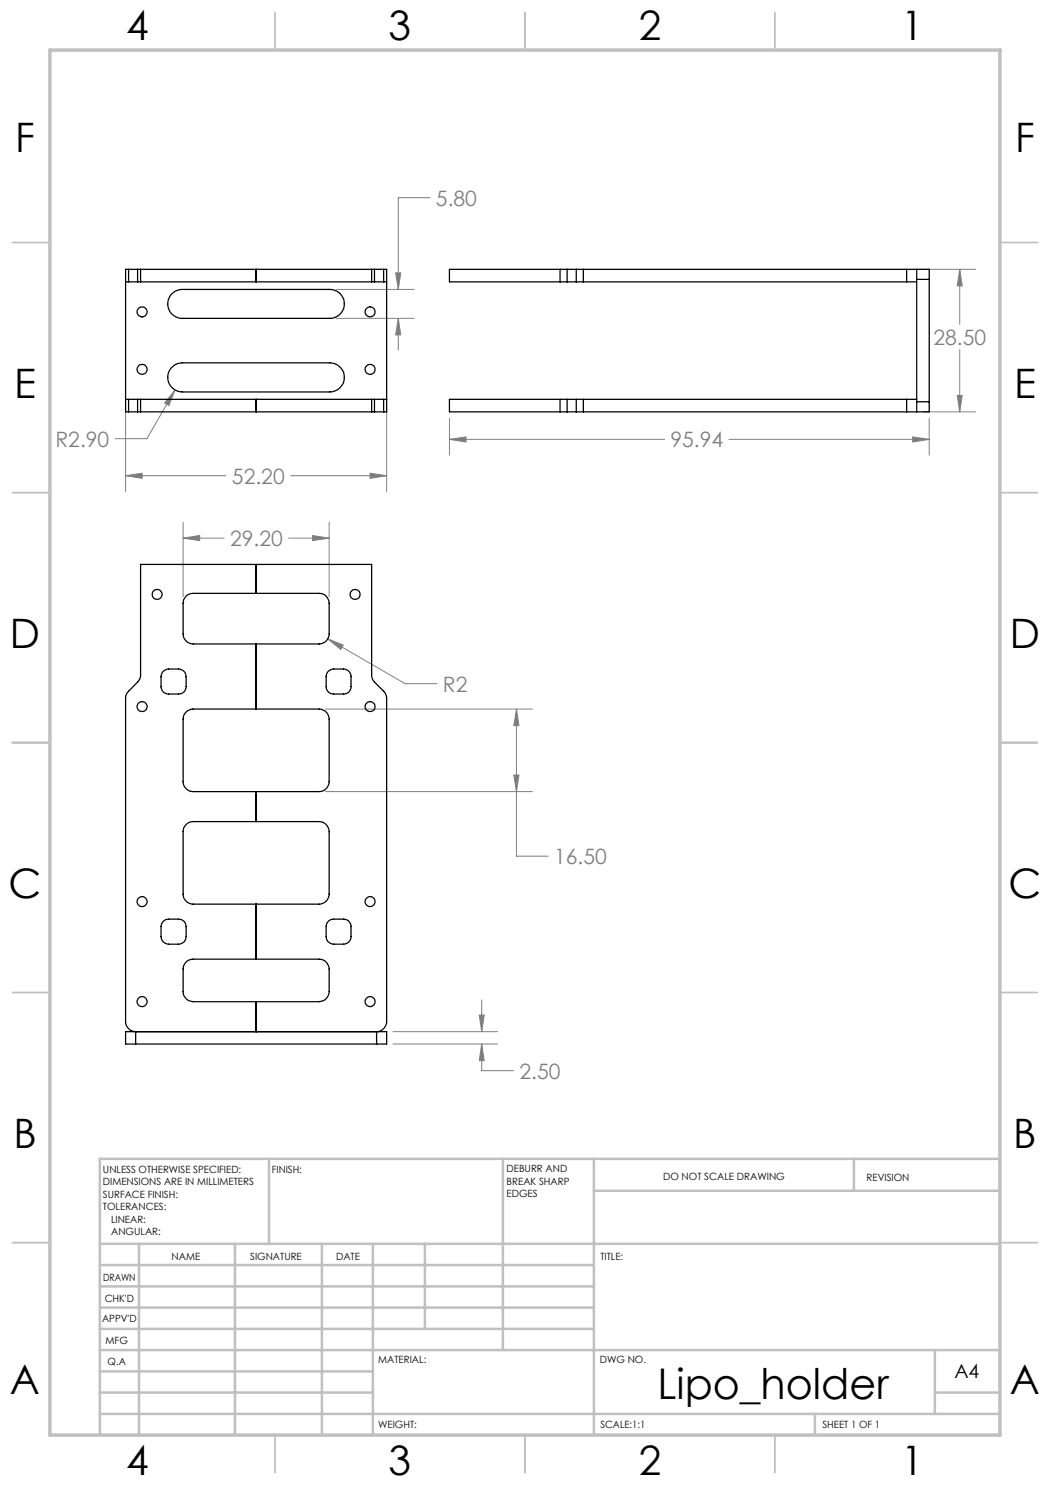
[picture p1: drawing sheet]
<svg xmlns="http://www.w3.org/2000/svg" width="210mm" height="297mm" viewBox="0 0 210 297" stroke-linecap="round" stroke-linejoin="round" font-family="sans-serif">
<g fill="none" stroke="#808080" stroke-width=".2">
<path d="M86 39.5h-6.3v18.4M67.2 57.9h15.6M79.1 54.6h1.1l-.5 3.3zM184.6 53.9h10.5M191.9 53.9l.5 3.3h-.9zM191.9 53.9v11M35 78l-1.2 3.1-.9-.5zM35 78l-5.6 9.7h-6.4M67.2 63.7h15.6M79.7 63.7l.5 3.3h-1.1zM79.7 63.7v6.3M191.5 79.1h.9l-.5 3.3z"/>
<path d="M191.9 69.9v12.5M25.1 95.1l3.3-.5v1.1zM25.1 81.6v16.7M25.1 95.1h20.1M58.1 95.1h19.2M74 94.6l3.3 .5-3.3 .6zM77.3 81.6v16.7M89.9 87.9l3.3-.5v1zM89.9 83.6v7.4M89.9 87.9h43M145.8 87.9h40M182.5 87.4l3.3 .5-3.3 .5z"/>
<path d="M184.6 82.4h10.5M185.8 83.6v7.4M36.6 107.6l3.3-.5v1zM36.6 104.5v14.9M36.6 107.6h8.2M57.7 107.6h8.1M62.5 107.1l3.3 .5-3.3 .5zM65.8 104.5v14.9M65.5 127.8l3.2 1.2-.5 .9zM65.5 127.8l15.5 8.9h6.4M65.1 141.8h41.4M65.1 158.3h41.4"/>
<path d="M102.8 155h1l-.5 3.3zM103.3 141.8l.5 3.3h-1zM103.3 141.8v29.4h6.3M96.3 200v6.3M78.6 206.3h20.9M78.6 208.8h20.9M95.8 203h1l-.5 3.3zM96.3 208.8l.5 3.3h-1zM96.3 208.8v5.3h6.4"/>
</g>
<g fill="none" stroke="#c0c0c0" stroke-width=".35">
<path d="M55 2.5v7.5M105 2.5v7.5M155 2.5v7.5M2.5 48.5h7.5M200 48.5h7.5M2.5 98.5h7.5M200 98.5h7.5M2.5 148.5h7.5M200 148.5h7.5M2.5 198.5h7.5M200 198.5h7.5M2.5 248.5h7.5"/>
<path d="M200 248.5h7.5M55 287v7.5M105 287v7.5M155 287v7.5"/>
</g>
<g fill="none" stroke="#c0c0c0" stroke-width=".5">
<path d="M53.8 231.8v17M100.6 231.8v38.2M118.8 231.8v55.2M118.8 238.2h81.2M170.8 231.8v6.4M200 231.8h-180v55.2M20 248.8h180M20 257.3h98.8M20 253h98.8M27.8 248.8v38.2M47 248.8v38.2M64.4 248.8v38.2"/>
<path d="M74.6 248.8v38.2M85 248.8v17M20 265.8h98.8M20 261.5h98.8M20 278.5h54.6M20 274.3h54.6M20 270h180M187 278.5h13M187 270v12.8M20 282.8h180M163 282.8v4.2"/>
</g>
<path d="M10 10h190v277h-190z" fill="none" stroke="#c0c0c0" stroke-width=".7"/>
<path d="M25.1 95.1l3.3-.5v1.1zM74 94.6l3.3 .5-3.3 .6zM79.1 54.6h1.1l-.5 3.3zM79.7 63.7l.5 3.3h-1.1zM35 78l-2.1 2.6 .9 .5zM36.6 107.6l3.3-.5v1zM62.5 107.1l3.3 .5-3.3 .5zM65.5 127.8l2.7 2.1 .5-.9zM95.8 203h1l-.5 3.3zM96.3 208.8l.5 3.3h-1zM103.3 141.8l.5 3.3h-1zM102.8 155h1l-.5 3.3zM191.9 53.9l.5 3.3h-.9zM191.5 79.1h.9l-.5 3.3zM89.9 87.9l3.3-.5v1zM182.5 87.4l3.3 .5-3.3 .5z" fill="#808080"/>
<g fill="none" stroke="#000" stroke-width=".25">
<path d="M25.1 56.4h.6M25.7 53.9h-.6v28.5h.6M25.7 56.4h1.8M25.7 53.9h1.8M25.7 53.9v2.5M27.5 56.4h.6M27.5 53.9h.6M27.5 53.9v2.5M28.1 56.4h46.2M28.1 53.9h46.2M28.1 53.9v2.5M34.2 58.9a2.98 2.98 0 0 1 2.2-1h29.6a2.89 2.89 0 0 1 2.9 2.9 2.89 2.89 0 0 1-2.9 2.9h-29.6a2.9 2.9 0 0 1-2.6-1.7 2.9 2.9 0 0 1 .4-3.1z"/>
<path d="M51.2 53.9v2.5M74.3 56.4h.6M74.3 53.9h.6M74.3 53.9v2.5M74.9 56.4h1.8M74.9 53.9h1.8M74.9 53.9v2.5M76.7 56.4h.6M76.7 53.9h.6v28.5h-.6M76.7 53.9v2.5M112 53.9h1.4M112 56.4h1.4"/>
<path d="M112 53.9h-22.1v2.5h22.1M112 53.9v2.5M113.4 56.4h1.9M113.4 53.9h1.9M113.4 53.9v2.5M115.3 53.9h1.4M115.3 56.4h1.4M115.3 53.9v2.5M116.7 56.4h64.6M116.7 53.9h64.6M116.7 53.9v2.5M181.3 56.4h2"/>
<path d="M181.3 53.9h2M181.3 53.9v2.5M183.3 53.9v2M183.3 53.9h2.5v2M183.3 55.9h2.5M183.3 55.9v24.5M185.8 55.9v24.5M25.1 79.9h.6M25.7 79.9h1.8M25.7 79.9v2.5M27.5 79.9h.6M27.5 79.9v2.5"/>
<path d="M28.1 79.9h46.2M28.1 79.9v2.5M34.2 73.6a2.83 2.83 0 0 1 2.2-1h29.6a2.91 2.91 0 0 1 2.9 2.9 2.91 2.91 0 0 1-2.9 2.9h-29.6a2.9 2.9 0 0 1-2.6-1.7 2.9 2.9 0 0 1 .4-3.1zM51.2 79.9v2.5M74.3 79.9h.6M74.3 79.9v2.5M74.9 79.9v2.5M74.9 79.9h1.8M76.7 79.9h.6M76.7 79.9v2.5M112 79.9h1.4M112 79.9h-22.1v2.5h22.1"/>
<path d="M112 79.9v2.5M113.4 79.9h1.9M113.4 79.9v2.5M115.3 79.9h1.4M115.3 79.9v2.5M116.7 79.9h64.6M116.7 79.9v2.5M181.3 79.9h2M181.3 79.9v2.5M25.7 82.4h1.8M27.5 82.4h.6M28.1 82.4h46.2"/>
<path d="M74.3 82.4h.6M74.9 82.4h1.8M112 82.4h1.4M113.4 82.4h1.9M115.3 82.4h1.4M116.7 82.4h64.6M181.3 82.4h2M183.3 80.4v2M183.3 80.4h2.5M185.8 80.4v2h-2.5M37.2 119.2a1.91 1.91 0 0 1 1.4-.5h25.2a1.99 1.99 0 0 1 2 1.9v6.2a2.05 2.05 0 0 1-2 2h-25.2a2.05 2.05 0 0 1-2-2v-6.2a1.92 1.92 0 0 1 .6-1.4zM51.2 112.9v5.8"/>
<path d="M32.7 134.3l.7-.5h2.3a1.51 1.51 0 0 1 1.5 1.5v2a1.45 1.45 0 0 1-1.5 1.5h-2a1.51 1.51 0 0 1-1.5-1.5v-2.3zM51.2 128.8v13M65.7 134.3l.7-.5h2.3a1.51 1.51 0 0 1 1.5 1.5v2a1.45 1.45 0 0 1-1.5 1.5h-2a1.45 1.45 0 0 1-1.5-1.5l.1-2.3zM37.2 142.4l.7-.4 .7-.2h25.2a2.05 2.05 0 0 1 2 2v12.5a2.05 2.05 0 0 1-2 2h-25.2a2.05 2.05 0 0 1-2-2v-12.5a1.78 1.78 0 0 1 .6-1.4zM51.2 158.3v6M37.2 164.9a1.78 1.78 0 0 1 1.4-.6h25.2a2.05 2.05 0 0 1 2 2v12.5a2.05 2.05 0 0 1-2 2h-25.2a2.05 2.05 0 0 1-2-2v-12.5a1.78 1.78 0 0 1 .6-1.4zM32.7 184.3l.7-.4 2.3-.1a1.45 1.45 0 0 1 1.5 1.5v2a1.51 1.51 0 0 1-1.5 1.5h-2a1.57 1.57 0 0 1-1.5-1.5v-2.3zM37.2 192.4a1.91 1.91 0 0 1 1.4-.6h25.2a1.99 1.99 0 0 1 2 2v4.5a2.05 2.05 0 0 1-2 2h-25.2a2.05 2.05 0 0 1-2-2v-4.5a1.92 1.92 0 0 1 .6-1.4zM51.2 180.8v11M65.7 184.3l.7-.4 2.3-.1a1.45 1.45 0 0 1 1.5 1.5v2a1.51 1.51 0 0 1-1.5 1.5h-2a1.51 1.51 0 0 1-1.5-1.5l.1-2.3zM27.1 206.3h-2v2.5h2M27.1 206.3a2.05 2.05 0 0 1-2-2v-64.6a1.78 1.78 0 0 1 .6-1.4l1.8-1.9a1.92 1.92 0 0 0 .6-1.4v-22.1h46.2v22.3l.2 .7 .4 .5 2.1 2.1 .3 1.2v64.6a2.05 2.05 0 0 1-2 2"/>
<path d="M27.1 206.3v2.5M27.1 206.3h48.2M27.1 208.8h48.2M51.2 200.3v6M75.3 206.3h2v2.5h-2M75.3 206.3v2.5"/>
<circle cx="28.4" cy="73.9" r="1"/>
<circle cx="28.4" cy="62.4" r="1"/>
<circle cx="74" cy="73.9" r="1.01"/>
<circle cx="74" cy="62.4" r="1"/>
<circle cx="31.4" cy="118.9" r="1"/>
<circle cx="71" cy="118.9" r="1.01"/>
<circle cx="28.4" cy="141.3" r="1"/>
<circle cx="74" cy="141.3" r="1.01"/>
<circle cx="28.4" cy="180.3" r="1"/>
<circle cx="74" cy="180.3" r="1.01"/>
<circle cx="28.4" cy="200.3" r="1"/>
<circle cx="74" cy="200.3" r="1.01"/>
</g>
<text font-size="8.5" x="131.5" y="279.7">Lipo_holder</text>
<g font-size="8.1">
<text x="25.2" y="8">4</text>
<text x="77.7" y="8">3</text>
<text x="127.7" y="8">2</text>
<text x="180.2" y="8">1</text>
<text x="3" y="30.4">F</text>
<text x="203" y="30.4">F</text>
<text x="2.8" y="79.6">E</text>
<text x="202.8" y="79.6">E</text>
<text x="2" y="129.6">D</text>
<text x="202" y="129.6">D</text>
<text x="1.7" y="179.6">C</text>
<text x="201.7" y="179.6">C</text>
<text x="2.7" y="229.6">B</text>
<text x="202.7" y="229.6">B</text>
<text x="2" y="278.9">A</text>
<text x="202" y="278.9">A</text>
<text x="25.2" y="295">4</text>
<text x="77.7" y="295">3</text>
<text x="127.7" y="295">2</text>
<text x="180.2" y="295">1</text>
</g>
<g font-size="4.2" fill="#808080">
<text x="87.2" y="41.1">5.80</text>
<text x="186.7" y="69">28.50</text>
<text x="11.1" y="89.3">R2.90</text>
<text x="134.1" y="89.5">95.94</text>
<text x="46.4" y="96.7">52.20</text>
<text x="46" y="109.2">29.20</text>
<text x="88.6" y="138.3">R2</text>
<text x="110.8" y="172.8">16.50</text>
<text x="103.9" y="215.7">2.50</text>
</g>
<text font-size="3.9" x="190.9" y="275.5">A4</text>
<g font-size="2">
<text x="20.6" y="234.6">UNLESS OTHERWISE SPECIFIED:</text>
<text x="20.6" y="237.1">DIMENSIONS ARE IN MILLIMETERS</text>
<text x="20.6" y="239.6">SURFACE FINISH:</text>
<text x="54.4" y="234.6">FINISH:</text>
<text x="101.3" y="234.5">DEBURR AND</text>
<text x="101.3" y="237">BREAK SHARP</text>
<text x="101.3" y="239.5">EDGES</text>
<text x="132.6" y="236">DO NOT SCALE DRAWING</text>
<text x="173.3" y="236.2">REVISION</text>
<text x="20.6" y="242.1">TOLERANCES:</text>
<text x="22.2" y="244.6">LINEAR:</text>
<text x="22.2" y="247.1">ANGULAR:</text>
<text x="34.3" y="252">NAME</text>
<text x="50" y="251.9">SIGNATURE</text>
<text x="67.2" y="251.9">DATE</text>
<text x="120.1" y="251.9">TITLE:</text>
<text x="20.6" y="256.1">DRAWN</text>
<text x="20.9" y="260.3">CHK'D</text>
<text x="20.4" y="264.4">APPV'D</text>
<text x="21.1" y="268.8">MFG</text>
<text x="21.5" y="273">Q.A</text>
<text x="75.6" y="272.5">MATERIAL:</text>
<text x="120" y="272.5">DWG NO.</text>
<text x="75.6" y="285.5">WEIGHT:</text>
<text x="120.1" y="285.6">SCALE:1:1</text>
<text x="164.5" y="285.6">SHEET 1 OF 1</text>
</g>
</svg>
